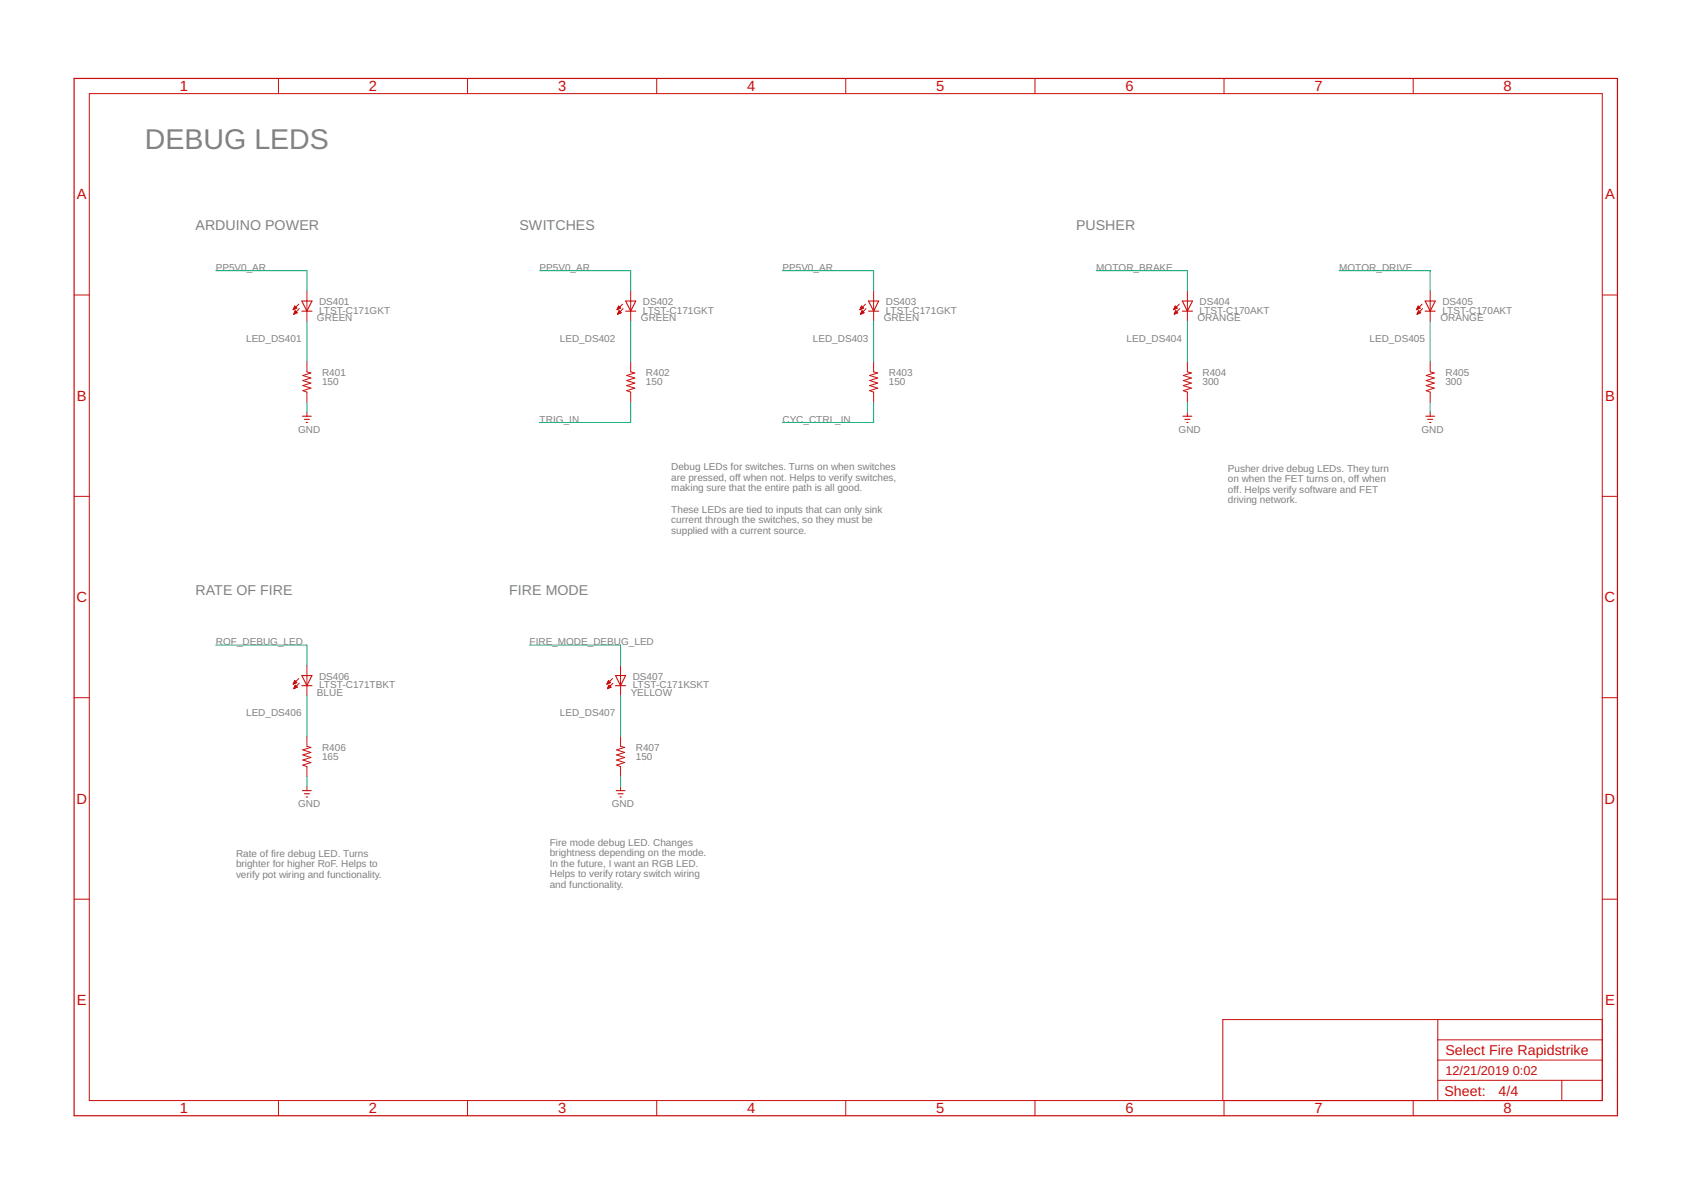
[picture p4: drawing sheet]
<svg xmlns="http://www.w3.org/2000/svg" width="297mm" height="210mm" viewBox="0 0 297 210" stroke-linecap="round" stroke-linejoin="round" font-family="sans-serif">
<g fill="none" stroke="#c90d0c" stroke-width=".18">
<path d="M15.7 16.4h265.8v176.9h-265.8zM48.9 13.8v2.6M82.1 13.8v2.6M115.4 13.8v2.6M148.6 13.8v2.6M181.8 13.8v2.6M215 13.8v2.6M248.2 13.8v2.6M13 51.8h2.7M51.5 54.4h.1M51.5 54.3h.2M51.6 54.2h.3"/>
<path d="M51.6 54.2h.4M51.6 55.1h.1M51.6 54.1h.5M51.6 55.1h.3M51.7 54h.3M51.7 55h.4M51.7 53.9h.2M51.7 54.9h.5M51.8 54.8h.3M51.8 53.8l.3 .3-.6 .3zM51.8 53.8h.1M51.8 54.8h.2"/>
<path d="M51.8 54.7h.2M51.8 54.6h.1M51.9 54.6l.3 .3-.6 .3zM52.5 53.4l-1 1M52.6 54.2l-1 1M53.9 51.1v5.3M108.4 54.4h.1M108.4 54.3h.2M108.5 54.2h.3M108.5 54.2h.4M108.5 55.1h.1M108.5 54.1h.5"/>
<path d="M108.5 55.1h.3M108.6 54h.3M108.6 55h.4M108.6 53.9h.2M108.6 54.9h.5M108.6 54.8h.4M108.6 53.8h.1M108.7 54.8h.2M108.7 53.8l.3 .3-.6 .3zM108.7 54.7h.2M108.7 54.6h.1M108.8 54.6l.3 .3-.6 .3z"/>
<path d="M109.4 53.4l-1 1M109.5 54.2l-1 1M110.8 51.1v5.3M151.1 54.4h.1M151.1 54.3h.2M151.1 54.2h.3M151.2 54.2h.4M151.2 55.1h.1M151.2 54.1h.4M151.2 54h.4M151.2 55.1h.3M151.2 55h.4"/>
<path d="M151.3 53.9h.2M151.3 53.9h.1M151.3 54.9h.5M151.3 54.8h.4M151.3 53.8h.1M151.3 53.8l.4 .3-.6 .3zM151.3 54.8h.3M151.4 54.7h.1M151.4 54.6h.1M151.4 54.6l.4 .3-.6 .3zM152 53.4l-.9 1M152.1 54.2l-.9 1"/>
<path d="M153.5 51.1v5.3M206.2 54.4h.1M206.2 54.3h.2M206.2 54.2h.3M206.3 54.2h.4M206.3 55.1h.1M206.3 54.1h.5M206.3 55.1h.3M206.3 54h.4M206.4 55h.3M206.4 53.9h.2M206.4 54.9h.5"/>
<path d="M206.4 53.9h.1M206.4 54.8h.4M206.4 53.8h.1M206.4 54.8h.3M206.4 53.8l.4 .3-.6 .3zM206.5 54.7h.2M206.5 54.6h.1M206.5 54.6l.4 .3-.6 .3zM207.2 53.4l-1 1M207.2 54.2l-.9 1M208.6 51.1v5.3M248.8 54.4h.1"/>
<path d="M248.9 54.3h.1M248.9 54.2h.3M248.9 54.2h.5M248.9 55.1h.2M249 54.1h.4M249 55.1h.2M249 54h.3M249 53.9h.3M249 55h.4M249 54.9h.5M249.1 53.9h.1M249.1 53.8h.1"/>
<path d="M249.1 54.8h.3M249.1 53.8l.4 .3-.7 .3zM249.2 54.7h.1M249.2 54.6h.1M249.2 54.6l.4 .3-.7 .3zM249.8 53.4l-1 1M249.9 54.2l-1 1M251.2 51.1v5.3M281.5 51.8h2.6M53.9 63.5v1.8l.7 .2-1.4 .5 1.4 .4-1.4 .4 1.4 .5-1.4 .4 1.4 .5-1.4 .4 .7 .3v1.8M53.9 72.4v.7M110.8 63.5v1.8l.7 .2-1.4 .5 1.4 .4-1.4 .4 1.4 .5-1.4 .4 1.4 .5-1.4 .4 .7 .3v1.8"/>
<path d="M153.5 63.5v1.8l.7 .2-1.4 .5 1.4 .4-1.4 .4 1.4 .5-1.4 .4 1.4 .5-1.4 .4 .7 .3v1.8M208.6 63.5v1.8l.7 .2-1.4 .5 1.4 .4-1.4 .4 1.4 .5-1.4 .4 1.4 .5-1.4 .4 .7 .3v1.8M208.6 72.4v.7M251.2 63.5v1.8l.7 .2-1.4 .5 1.4 .4-1.4 .4 1.4 .5-1.4 .4 1.4 .5-1.4 .4 .7 .3v1.8M251.2 72.4v.7M13 87.2h2.7M281.5 87.2h2.6M51.6 119.9h.4M51.6 119.9h.5M51.7 119.8h.3M51.7 119.7h.2M51.7 119.6h.2"/>
<path d="M51.8 119.5l.3 .4-.6 .3zM51.8 119.6h.1M52.5 119.2l-1 1M52.6 120l-1 1M53.9 116.9v5.3M106.7 119.9h.4M106.7 119.9h.5M106.8 119.8h.3M106.8 119.7h.2M106.8 119.6h.2M106.9 119.6h.1M106.9 119.5l.3 .4-.6 .3z"/>
<path d="M107.6 119.2l-1 1M107.7 120l-1 1M109 116.9v5.3M13 122.6h2.7M51.5 120.2h.1M51.5 120.1h.2M51.6 120h.3M51.6 120.9h.1M51.6 120.8h.3M51.7 120.8h.4M51.7 120.7h.5M51.8 120.6h.3"/>
<path d="M51.8 120.5h.2M51.8 120.4h.1M52.2 120.7l-.3-.3-.3 .6M52.2 120.7l-.6 .3M53.9 129.3v1.8l.7 .2-1.4 .4 1.4 .5-1.4 .4 1.4 .5-1.4 .4 1.4 .4-1.4 .5 .7 .3v1.7M53.9 138.2v.7M106.6 120.2h.1M106.7 120.1h.1M106.7 120h.3M106.7 120.9h.1M106.8 120.8h.2M106.8 120.8h.4"/>
<path d="M106.8 120.7h.5M106.8 120.6h.4M106.9 120.5h.3M106.9 120.5h.2M107 120.4h.1M107 120.4l-.3 .6M107 120.4l.3 .3M107.3 120.7l-.6 .3M109 129.3v1.8l.7 .2-1.4 .4 1.4 .5-1.4 .4 1.4 .5-1.4 .4 1.4 .4-1.4 .5 .7 .3v1.7M109 138.2v.7M281.5 122.6h2.6M13 157.9h2.7"/>
<path d="M281.5 157.9h2.6M252.6 179.1v14.2M281.5 179.1h-66.7v14.2M48.9 193.3v2.7M82.1 193.3v2.7M115.4 193.3v2.7M148.6 193.3v2.7M181.8 193.3v2.7M215 193.3v2.7M248.2 193.3v2.7M252.6 189.8h28.9M252.6 186.2h28.9"/>
<path d="M252.6 182.6h28.9M274.3 189.8v3.5"/>
</g>
<path d="M13 13.8h271.1v182.2h-271.1z" fill="none" stroke="#c90d0c" stroke-width=".21"/>
<g fill="none" stroke="#c90d0c" stroke-width=".19">
<path d="M53 52.9h1.8l-.9 1.8zM53 54.7h1.8M109.9 54.7h1.8M109.9 52.9h1.8l-.9 1.8zM152.6 54.7h1.7M152.6 52.9h1.7l-.8 1.8zM207.7 54.7h1.8M207.7 52.9h1.8l-.9 1.8zM250.3 54.7h1.8M250.3 52.9h1.8l-.9 1.8zM53.1 73.1h1.6M53.5 73.7h.9"/>
<path d="M53.8 74.2h.2M207.8 73.1h1.6M208.1 73.7h.9M208.5 74.2h.2M250.5 73.1h1.5M250.8 73.7h.9M251.1 74.2h.3M53 118.7h1.8l-.9 1.7zM108.1 118.7h1.8l-.9 1.7zM53 120.4h1.8M53.1 138.9h1.6M53.5 139.4h.9"/>
<path d="M53.8 140h.2M108.1 120.4h1.8M108.2 138.9h1.6M108.6 139.4h.9M108.9 140h.2"/>
</g>
<g fill="none" stroke="#0dab76" stroke-width=".18">
<path d="M37.9 47.5h16v3.6M53.9 56.4v7.1M94.8 47.5h16v3.6M110.8 56.4v7.1M137.5 47.5h16v3.6M153.5 56.4v7.1M192.6 47.5h16v3.6M208.6 56.4v7.1M235.2 47.5h16v3.6M251.2 56.4v7.1M53.9 70.7v1.7M110.8 70.7v3.5h-16"/>
<path d="M153.5 70.7v3.5h-16M208.6 70.7v1.7M251.2 70.7v1.7M37.9 113.3h16v3.6M93 113.3h16v3.6M53.9 122.2v7.1M53.9 136.4v1.8M109 122.2v7.1M109 136.4v1.8"/>
</g>
<text font-size="5" fill="#808080" x="25.5" y="26.2">DEBUG LEDS</text>
<g font-size="2.6" fill="#c90d0c">
<text x="31.6" y="16">1</text>
<text x="64.8" y="16">2</text>
<text x="98" y="16">3</text>
<text x="131.2" y="16">4</text>
<text x="164.5" y="16">5</text>
<text x="197.7" y="16">6</text>
<text x="230.9" y="16">7</text>
<text x="264.1" y="16">8</text>
<text x="13.5" y="35">A</text>
<text x="281.9" y="35">A</text>
<text x="13.5" y="70.4">B</text>
<text x="281.9" y="70.4">B</text>
<text x="13.4" y="105.8">C</text>
<text x="281.9" y="105.8">C</text>
<text x="13.4" y="141.2">D</text>
<text x="281.9" y="141.2">D</text>
<text x="13.5" y="176.5">E</text>
<text x="281.9" y="176.5">E</text>
<text x="31.6" y="195.6">1</text>
<text x="64.8" y="195.6">2</text>
<text x="98" y="195.6">3</text>
<text x="131.2" y="195.6">4</text>
<text x="164.5" y="195.6">5</text>
<text x="197.7" y="195.6">6</text>
<text x="230.9" y="195.6">7</text>
<text x="264.1" y="195.6">8</text>
</g>
<g font-size="2.5" fill="#808080">
<text x="34.4" y="40.4">ARDUINO POWER</text>
<text x="91.2" y="40.4">SWITCHES</text>
<text x="189" y="40.4">PUSHER</text>
<text x="34.4" y="104.4">RATE OF FIRE</text>
<text x="89.5" y="104.4">FIRE MODE</text>
</g>
<g font-size="2.5" fill="#c90d0c">
<text x="253.9" y="185.3">Select Fire Rapidstrike</text>
<text x="253.7" y="192.5">Sheet:</text>
<text x="263.2" y="192.4">4/4</text>
</g>
<g font-size="2.2" fill="#c90d0c">
<text x="253.9" y="188.9">12/21/2019</text>
<text x="265.7" y="188.9">0:02</text>
</g>
<g font-size="1.8" fill="#808080">
<text x="37.9" y="47.5">PP5V0_AR</text>
<text x="94.8" y="47.5">PP5V0_AR</text>
<text x="137.5" y="47.5">PP5V0_AR</text>
<text x="192.6" y="47.5">MOTOR_BRAKE</text>
<text x="235.2" y="47.5">MOTOR_DRIVE</text>
<text x="56" y="53.6">DS401</text>
<text x="112.9" y="53.6">DS402</text>
<text x="155.6" y="53.6">DS403</text>
<text x="210.7" y="53.6">DS404</text>
<text x="253.4" y="53.6">DS405</text>
<text x="43.2" y="60">LED_DS401</text>
<text x="55.7" y="56.4">GREEN</text>
<text x="56" y="55.1">LTST-C171GKT</text>
<text x="98.4" y="60">LED_DS402</text>
<text x="112.6" y="56.4">GREEN</text>
<text x="112.9" y="55.1">LTST-C171GKT</text>
<text x="142.8" y="60">LED_DS403</text>
<text x="155.2" y="56.4">GREEN</text>
<text x="155.6" y="55.1">LTST-C171GKT</text>
<text x="197.9" y="60">LED_DS404</text>
<text x="210.3" y="56.4">ORANGE</text>
<text x="210.7" y="55.1">LTST-C170AKT</text>
<text x="240.6" y="60">LED_DS405</text>
<text x="253" y="56.4">ORANGE</text>
<text x="253.4" y="55.1">LTST-C170AKT</text>
<text x="56.6" y="67.6">150</text>
<text x="56.6" y="66.1">R401</text>
<text x="113.5" y="67.6">150</text>
<text x="113.5" y="66.1">R402</text>
<text x="156.1" y="67.6">150</text>
<text x="156.1" y="66.1">R403</text>
<text x="211.2" y="67.6">300</text>
<text x="211.2" y="66.1">R404</text>
<text x="253.9" y="67.6">300</text>
<text x="253.9" y="66.1">R405</text>
<text x="52.4" y="76">GND</text>
<text x="94.8" y="74.2">TRIG_IN</text>
<text x="137.5" y="74.2">CYC_CTRL_IN</text>
<text x="207" y="76">GND</text>
<text x="249.7" y="76">GND</text>
<text x="117.9" y="82.6">Debug LEDs for switches. Turns on when switches</text>
<text x="215.7" y="82.8">Pusher drive debug LEDs. They turn</text>
<text x="117.9" y="84.5">are pressed, off when not. Helps to verify switches,</text>
<text x="117.9" y="86.3">making sure that the entire path is all good.</text>
<text x="215.7" y="84.7">on when the FET turns on, off when</text>
<text x="215.7" y="86.6">off. Helps verify software and FET</text>
<text x="215.7" y="88.4">driving network.</text>
<text x="117.9" y="90">These LEDs are tied to inputs that can only sink</text>
<text x="117.9" y="91.9">current through the switches, so they must be</text>
<text x="117.9" y="93.8">supplied with a current source.</text>
<text x="37.9" y="113.3">ROF_DEBUG_LED</text>
<text x="93" y="113.3">FIRE_MODE_DEBUG_LED</text>
<text x="56" y="119.4">DS406</text>
<text x="111.1" y="119.4">DS407</text>
<text x="43.2" y="125.8">LED_DS406</text>
<text x="55.7" y="122.2">BLUE</text>
<text x="56" y="120.9">LTST-C171TBKT</text>
<text x="98.4" y="125.8">LED_DS407</text>
<text x="110.8" y="122.2">YELLOW</text>
<text x="111.1" y="120.9">LTST-C171KSKT</text>
<text x="56.6" y="131.8">R406</text>
<text x="111.7" y="131.8">R407</text>
<text x="56.6" y="133.4">165</text>
<text x="111.7" y="133.4">150</text>
<text x="52.4" y="141.8">GND</text>
<text x="107.5" y="141.8">GND</text>
<text x="96.6" y="148.5">Fire mode debug LED. Changes</text>
<text x="41.5" y="150.5">Rate of fire debug LED. Turns</text>
<text x="41.5" y="152.3">brighter for higher RoF. Helps to</text>
<text x="41.5" y="154.2">verify pot wiring and functionality.</text>
<text x="96.6" y="150.4">brightness depending on the mode.</text>
<text x="96.6" y="152.3">In the future, I want an RGB LED.</text>
<text x="96.6" y="154.1">Helps to verify rotary switch wiring</text>
<text x="96.6" y="156">and functionality.</text>
</g>
</svg>
